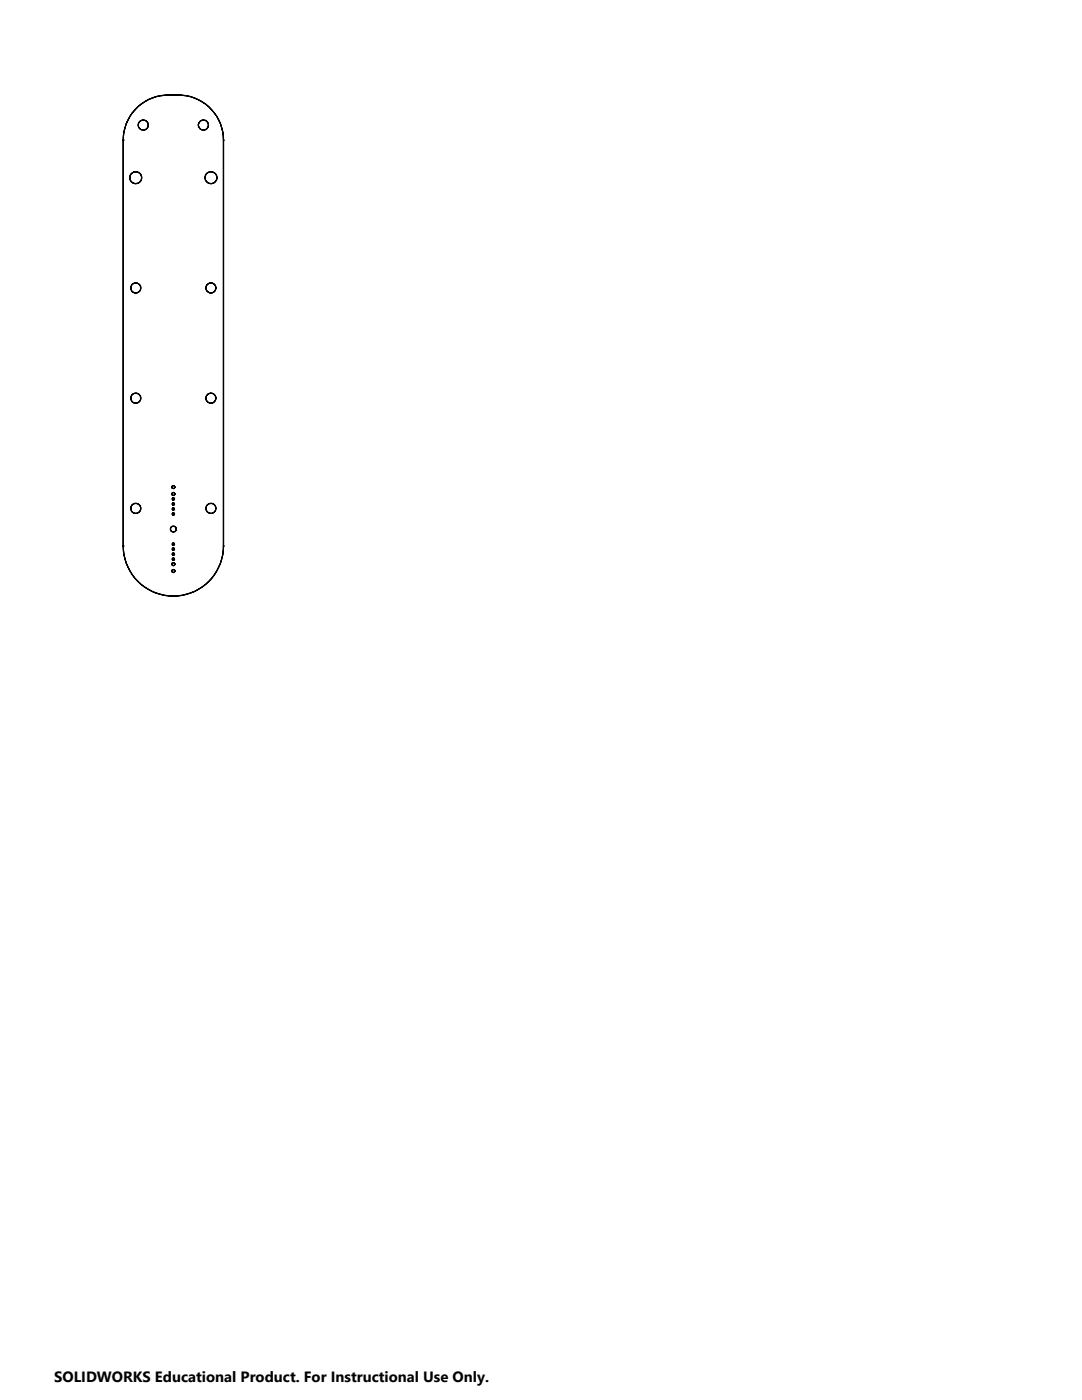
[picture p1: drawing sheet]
<svg xmlns="http://www.w3.org/2000/svg" width="216mm" height="279mm" viewBox="0 0 216 279" stroke-linecap="round" stroke-linejoin="round" font-family="sans-serif">
<g fill="none" stroke="#000" stroke-width=".25">
<path d="M33.6 18.9a9 9 0 0 0-9 9.1M33.6 18.9h.1M33.6 18.9h2M35.6 18.9a9 9 0 0 1 9 9.1M35.6 18.9h.1M24.6 28h.1M24.6 28v81M44.6 28h.1M44.6 28v81M24.6 109a10 10 0 0 0 10 10M24.6 109h.1M34.6 119h.1"/>
<path d="M44.6 109a10 10 0 0 1-10 10M44.6 109h.1"/>
<circle cx="27.1" cy="35.5" r="1.19"/>
<circle cx="28.6" cy="25" r="1"/>
<circle cx="40.6" cy="25" r="1"/>
<circle cx="42.1" cy="35.5" r="1.18"/>
<circle cx="27.1" cy="57.5" r="1"/>
<circle cx="42.1" cy="57.5" r=".99"/>
<circle cx="27.1" cy="79.5" r="1"/>
<circle cx="42.1" cy="79.5" r=".99"/>
<circle cx="34.6" cy="98.6" r=".31"/>
<circle cx="34.6" cy="97.2" r=".31"/>
<circle cx="34.6" cy="99.6" r=".22"/>
<circle cx="27.1" cy="101.5" r="1"/>
<circle cx="34.6" cy="100.6" r=".23"/>
<circle cx="34.6" cy="109.6" r=".23"/>
<circle cx="34.6" cy="108.6" r=".23"/>
<circle cx="34.6" cy="111.6" r=".23"/>
<circle cx="34.6" cy="114" r=".3"/>
<circle cx="34.6" cy="112.6" r=".3"/>
<circle cx="34.6" cy="105.6" r=".58"/>
<circle cx="34.6" cy="110.6" r=".22"/>
<circle cx="34.6" cy="101.6" r=".22"/>
<circle cx="34.6" cy="102.6" r=".22"/>
<circle cx="42.1" cy="101.4" r=".99"/>
</g>
<text font-size="3" x="10.8" y="275.7">SOLIDWORKS Educational Product. For Instructional Use Only.</text>
</svg>
